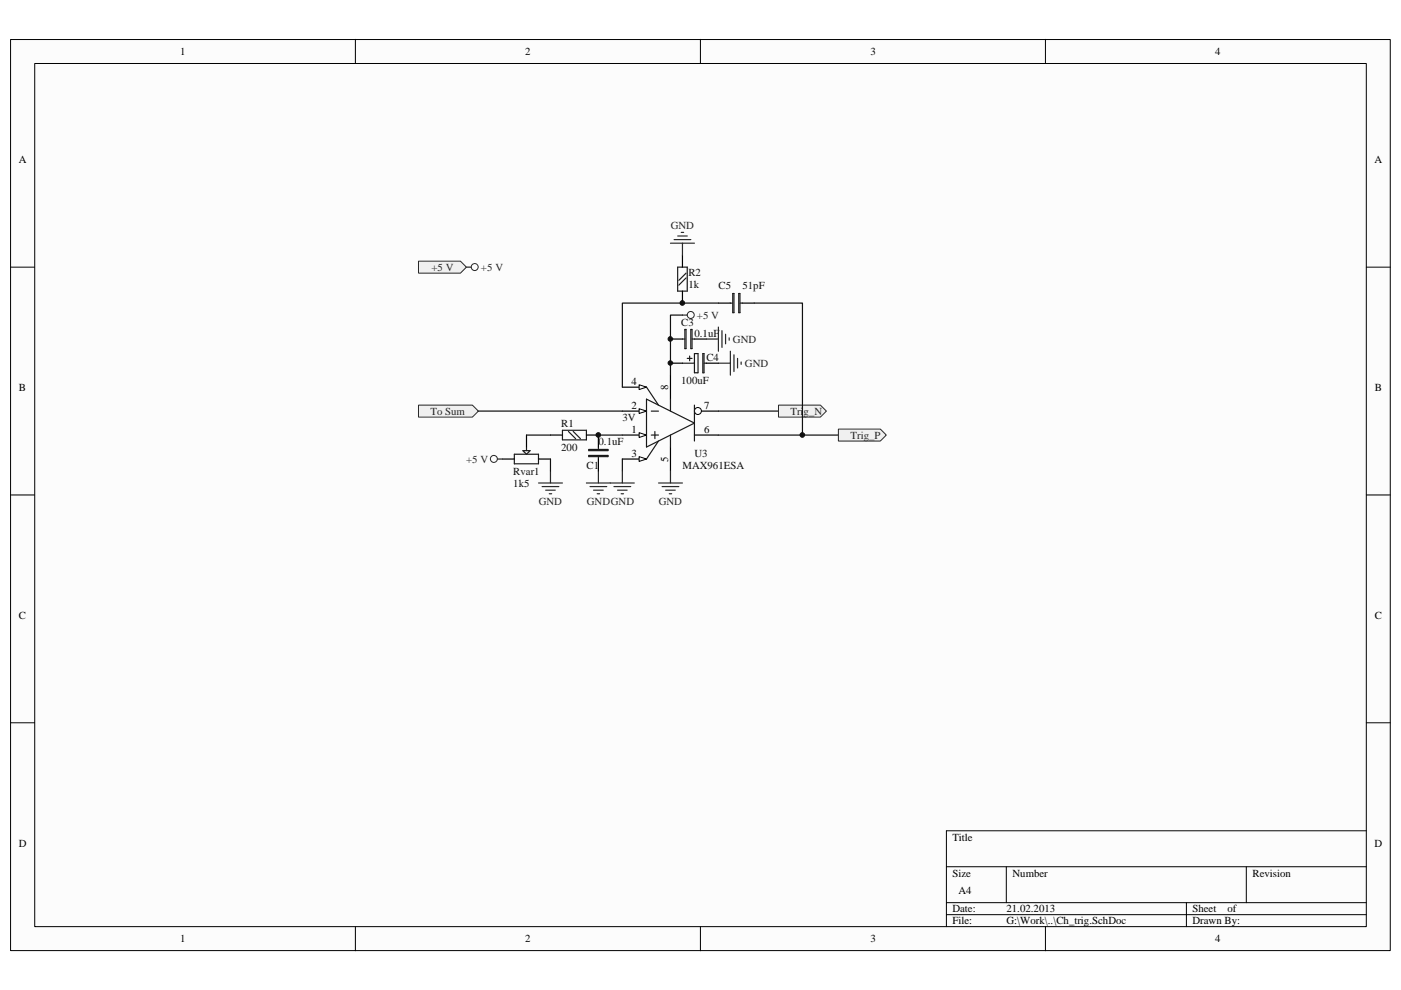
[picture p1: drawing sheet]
<svg xmlns="http://www.w3.org/2000/svg" width="297mm" height="210mm" viewBox="0 0 297 210" stroke-linecap="round" stroke-linejoin="round" font-family="sans-serif">
<path d="M2.3 8.4h292.5v193.1h-292.5z" fill="#fcfcfc"/>
<path d="M2.2 8.4h292.6v193.1h-292.6z" fill="none" stroke="#000" stroke-width=".21"/>
<path d="M7.4 13.5h282.3v183h-282.3z" fill="#fcfcfc"/>
<g fill="none" stroke="#000" stroke-width=".21">
<path d="M7.4 13.5h282.3v183h-282.3zM75.3 8.3v5.1M148.5 8.3v5.1M221.7 8.3v5.1M2.2 56.6h5.1M289.7 56.6h5.1M2.2 104.9h5.1M289.7 104.9h5.1M2.2 153.2h5.1M289.7 153.2h5.1M289.7 176.1h-89v20.4M75.3 196.5v5.1"/>
<path d="M148.5 196.5v5.1M200.7 183.8h89M200.7 191.4h89M200.7 193.9h89M213.4 183.8v7.6M221.7 196.5v5.1M251.5 191.4v5.1M264.2 183.8v7.6"/>
</g>
<path d="M131.9 92.2h5.2" fill="none" stroke="#000" stroke-width=".25"/>
<path d="M135.5 91.7l1.6 .5-1.6 .6z" fill="#fcfcfc"/>
<path d="M135.5 91.7l1.6 .5-1.6 .6z" fill="none" stroke="#000" stroke-width=".21"/>
<path d="M131.9 87.2h5.2" fill="none" stroke="#000" stroke-width=".25"/>
<path d="M135.5 86.7l1.6 .5-1.6 .5z" fill="#fcfcfc"/>
<path d="M135.5 86.7l1.6 .5-1.6 .5z" fill="none" stroke="#000" stroke-width=".21"/>
<path d="M131.9 97.3h5.2" fill="none" stroke="#000" stroke-width=".25"/>
<path d="M135.5 96.8l1.6 .5-1.6 .5z" fill="#fcfcfc"/>
<path d="M135.5 96.8l1.6 .5-1.6 .5z" fill="none" stroke="#000" stroke-width=".21"/>
<path d="M131.9 82.1h5.2" fill="none" stroke="#000" stroke-width=".25"/>
<path d="M135.5 81.6l1.6 .5-1.6 .5z" fill="#fcfcfc"/>
<path d="M135.5 81.6l1.6 .5-1.6 .5z" fill="none" stroke="#000" stroke-width=".21"/>
<path d="M142.2 79.5v5.1M142.2 94.8v5.1M147.2 92.2h5.1M147.2 87.2h5.1" fill="none" stroke="#000" stroke-width=".25"/>
<circle cx="148" cy="87.1" r=".74" fill="#fcfcfc"/>
<circle cx="148" cy="87.1" r=".74" fill="none" stroke="#000" stroke-width=".21"/>
<path d="M137.1 84.6l10.1 5.1-10.1 5.1zM137.1 82.1l2.5 3.8M138.1 87.2h1.5M138.1 92.2h1.5M138.8 91.5v1.5M139.6 93.5l-2.5 3.8M142.2 84.6v2.6M142.2 92.2v2.6M147.2 85.9v7.6" fill="none" stroke="#1c1c1c" stroke-width=".25"/>
<path d="M131.9 99.9v2.5M142.2 99.9v2.5M129.4 102.4h5.1M130.2 103.2h3.5M130.9 103.9h2.1M131.7 104.7h.5M139.6 102.4h5.1M140.4 103.2h3.5M141.1 103.9h2.1M141.9 104.7h.5" fill="none" stroke="#262626" stroke-width=".25"/>
<path d="M131.9 97.3v2.6M152.3 92.2h25.5" fill="none" stroke="#0e0e0e" stroke-width=".25"/>
<path d="M177.8 91h8.8l1.3 1.2-1.3 1.3h-8.8z" fill-rule="evenodd" fill="#f0f0f0"/>
<g fill="none" stroke="#262626" stroke-width=".21">
<path d="M177.8 91h8.8l1.3 1.2-1.3 1.3h-8.8z"/>
<circle cx="146.4" cy="66.8" r=".74"/>
</g>
<path d="M144.7 66.8h1M149.8 71.9h2.5M152.3 69.3v5.2M152.3 77h2.6M153.1 70.1v3.6M153.8 70.9v2M154.6 71.6v.5M154.9 74.5v5M155.6 75.2v3.6M156.4 76v2M157.1 76.8v.5" fill="none" stroke="#262626" stroke-width=".25"/>
<path d="M144.7 66.8h-2.5v12.7M152.3 87.2h12.8" fill="none" stroke="#0e0e0e" stroke-width=".25"/>
<path d="M144.7 71.9h.5M145.2 69.8h.3v4.1h-.3zM146.5 69.8h.2v4.1h-.2zM146.7 71.9h.5" fill="none" stroke="#1c1c1c" stroke-width=".25"/>
<path d="M142.2 71.9h2.5M147.2 71.9h2.6" fill="none" stroke="#000" stroke-width=".25"/>
<path d="M165.1 85.9h8.8l1.3 1.3-1.3 1.2h-8.8z" fill-rule="evenodd" fill="#f0f0f0"/>
<path d="M165.1 85.9h8.8l1.3 1.3-1.3 1.2h-8.8z" fill="none" stroke="#262626" stroke-width=".21"/>
<path d="M144.7 77h2.5M145.7 76h1M146.2 75.5v1M147.2 75h.8v4h-.8zM149 75h.3v4h-.3zM149.3 77h.5" fill="none" stroke="#1c1c1c" stroke-width=".25"/>
<path d="M142.2 77h2.5M149.8 77h2.5" fill="none" stroke="#000" stroke-width=".25"/>
<path d="M88.7 85.9h11.5l1.2 1.3-1.2 1.2h-11.5z" fill-rule="evenodd" fill="#f0f0f0"/>
<g fill="none" stroke="#262626" stroke-width=".21">
<path d="M88.7 85.9h11.5l1.2 1.3-1.2 1.2h-11.5z"/>
<circle cx="104.7" cy="97.3" r=".74"/>
</g>
<g fill="none" stroke="#1c1c1c" stroke-width=".25">
<path d="M143.7 56.6h2v5.1h-2zM145.5 58.9l-1.6 1.6M145.5 57.9l-1.6 1.5M154.9 64.3h.5M155.4 62.2h.2v4.1h-.2zM156.6 62.2h.3v4.1h-.3zM156.9 64.3h.5M109 96.3h5.2v2h-5.2zM110.9 95.5h1.5l-.8 .8zM111.6 94.8v.7M119.2 91.2h5.1v2.1h-5.1zM120.5 91.5l1.5 1.5"/>
<path d="M121.5 91.5l1.6 1.5M124.8 95.3h4.1v.2h-4.1zM124.8 96.6h4.1v.2h-4.1zM126.9 94.8v.5M126.9 96.8v.5"/>
</g>
<path d="M144.7 54.1v2.5M144.7 61.7v2.6M152.3 64.3h2.6M157.4 64.3h2.5M106.5 97.3h2.5M111.6 92.2v2.6M114.2 97.3h2.5M116.7 92.2h2.5M124.3 92.2h2.6v2.6M126.9 97.3v2.6" fill="none" stroke="#000" stroke-width=".25"/>
<g fill="none" stroke="#262626" stroke-width=".25">
<path d="M142.2 51.6h5M142.9 50.8h3.6M143.7 50h2M144.4 49.3h.5M144.7 51.6v2.5M105.5 97.3h1M116.7 99.9v2.5M126.9 99.9v2.5M114.2 102.4h5M114.9 103.2h3.6M115.7 103.9h2M116.5 104.7h.5"/>
<path d="M124.3 102.4h5.1M125.1 103.2h3.5M125.9 103.9h2M126.6 104.7h.5"/>
</g>
<path d="M152.3 64.3h-20.4v17.8M159.9 64.3h10.2v27.9M101.4 87.2h30.5M111.6 92.2h5.1M116.7 97.3v2.6M126.9 92.2h5" fill="none" stroke="#0e0e0e" stroke-width=".25"/>
<path d="M88.7 55.4h8.9l1.3 1.2-1.3 1.3h-8.9z" fill-rule="evenodd" fill="#f0f0f0"/>
<g fill="none" stroke="#262626" stroke-width=".21">
<path d="M88.7 55.4h8.9l1.3 1.2-1.3 1.3h-8.9z"/>
<circle cx="100.6" cy="56.6" r=".74"/>
</g>
<path d="M98.9 56.6h1" fill="none" stroke="#262626" stroke-width=".25"/>
<circle cx="126.8" cy="92.2" r=".49" fill="#0e0e0e"/>
<circle cx="126.8" cy="92.2" r=".49" fill="none" stroke="#0e0e0e" stroke-width=".21"/>
<circle cx="142.1" cy="77" r=".48" fill="#0e0e0e"/>
<circle cx="142.1" cy="77" r=".48" fill="none" stroke="#0e0e0e" stroke-width=".21"/>
<circle cx="142.1" cy="71.9" r=".49" fill="#0e0e0e"/>
<circle cx="142.1" cy="71.9" r=".49" fill="none" stroke="#0e0e0e" stroke-width=".21"/>
<circle cx="144.7" cy="64.2" r=".49" fill="#0e0e0e"/>
<circle cx="144.7" cy="64.2" r=".49" fill="none" stroke="#0e0e0e" stroke-width=".21"/>
<circle cx="170.1" cy="92.2" r=".49" fill="#0e0e0e"/>
<circle cx="170.1" cy="92.2" r=".49" fill="none" stroke="#0e0e0e" stroke-width=".21"/>
<g font-size="2.3">
<text x="38.2" y="11.7">1</text>
<text x="111.4" y="11.7">2</text>
<text x="184.5" y="11.7">3</text>
<text x="257.6" y="11.7">4</text>
<text x="4" y="34.5">A</text>
<text x="291.4" y="34.5">A</text>
<text x="4" y="82.8">B</text>
<text x="133.9" y="81.6">4</text>
<text x="141.6" y="82.6" transform="rotate(-90 141.6 82.6)">8</text>
<text x="291.5" y="82.8">B</text>
<text x="133.9" y="86.7">2</text>
<text x="149.3" y="86.7">7</text>
<text x="133.9" y="91.8">1</text>
<text x="149.3" y="91.8">6</text>
<text x="133.9" y="96.9">3</text>
<text x="141.6" y="98" transform="rotate(-90 141.6 98)">5</text>
<text x="4" y="131.2">C</text>
<text x="291.5" y="131.2">C</text>
<text x="4" y="179.5">D</text>
<text x="201.9" y="178.2">Title</text>
<text x="291.4" y="179.5">D</text>
<text x="201.9" y="185.8">Size</text>
<text x="214.7" y="185.8">Number</text>
<text x="265.6" y="185.8">Revision</text>
<text x="203.2" y="189.7">A4</text>
<text x="201.9" y="193.5">Date:</text>
<text x="201.9" y="196">File:</text>
<text x="213.4" y="196">G:\Work\..\Ch_trig.SchDoc</text>
<text x="213.4" y="193.5">21.02.2013</text>
<text x="252.8" y="193.5">Sheet</text>
<text x="252.8" y="196">Drawn By:</text>
<text x="260.3" y="193.5">of</text>
<text x="38.2" y="199.8">1</text>
<text x="111.4" y="199.8">2</text>
<text x="184.5" y="199.8">3</text>
<text x="257.6" y="199.8">4</text>
</g>
<g font-size="2.3" fill="#262626">
<text x="142.2" y="48.6">GND</text>
<text x="91.5" y="57.4">+5 V</text>
<text x="102" y="57.4">+5 V</text>
<text x="147.7" y="67.6">+5 V</text>
<text x="155.4" y="72.7">GND</text>
<text x="157.9" y="77.8">GND</text>
<text x="91.3" y="88">To Sum</text>
<text x="167.6" y="88">Trig_N</text>
<text x="180.3" y="93">Trig_P</text>
<text x="98.8" y="98.1">+5 V</text>
<text x="114.2" y="107">GND</text>
<text x="124.4" y="107">GNDGND</text>
<text x="139.7" y="107">GND</text>
</g>
<g font-size="2.3" fill="#0e0e0e">
<text x="146" y="58.5">R2</text>
<text x="146" y="61">1k</text>
<text x="152.4" y="61.3">C5</text>
<text x="157.4" y="61.3">51pF</text>
<text x="144.4" y="69.1">C3</text>
<text x="147.2" y="71.4">0.1uF</text>
<text x="149.8" y="76.5">C4</text>
<text x="144.4" y="81.3">100uF</text>
<text x="132" y="89.2">3V</text>
<text x="119" y="90.5">R1</text>
<text x="119" y="95.6">200</text>
<text x="126.9" y="94.3">0.1uF</text>
<text x="108.8" y="100.7">Rvar1</text>
<text x="124.4" y="99.4">C1</text>
<text x="144.7" y="99.4">MAX961ESA</text>
<text x="147.2" y="96.9">U3</text>
<text x="108.8" y="103.2">1k5</text>
</g>
</svg>
